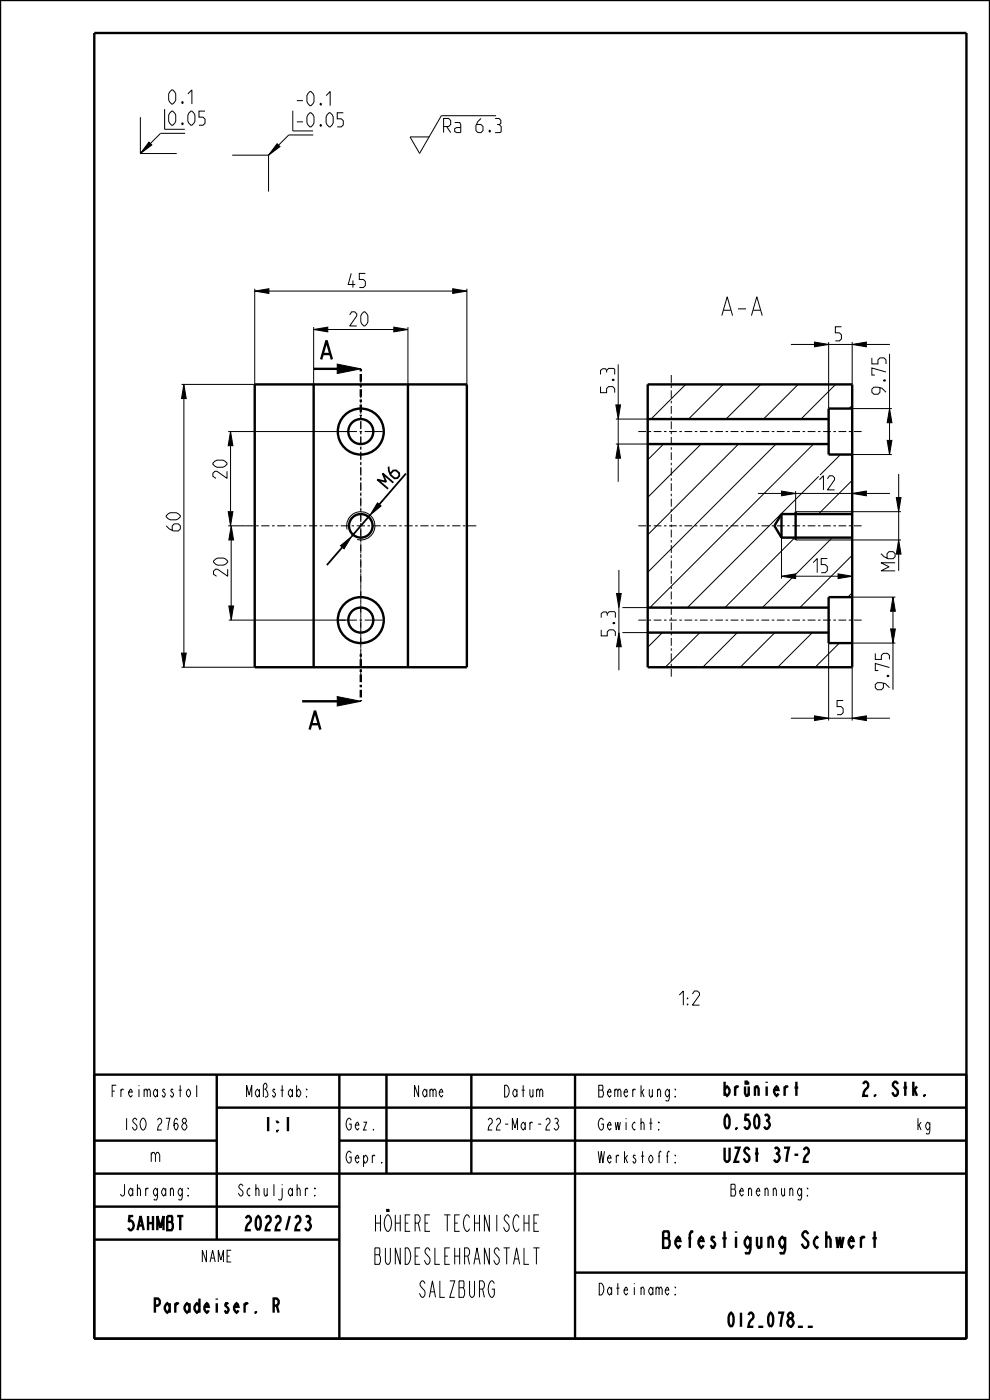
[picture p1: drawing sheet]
<svg xmlns="http://www.w3.org/2000/svg" width="210mm" height="297mm" viewBox="0 0 210 297" stroke-linecap="round" stroke-linejoin="round" font-family="sans-serif">
<g fill="#000">
<path d="M31.6 30.1l.6 .7-2.4 1.8zM58.8 30.5l.6 .6-2.4 1.8zM54 61.8l3-.5v1zM66.5 69.9l3-.5v1zM71.5 77.2l5 1-5 1zM83.5 69.4l3 .5-3 .5zM96 61.3l3 .5-3 .5zM172.8 72.6l3 .5-3 .5zM180.8 73.1l3-.5v1zM39 81.6l.5 3h-1zM48.9 91.6l.5 3h-1zM130.6 85.9h1l-.5 3z"/>
<path d="M131.1 94.2l.5 3h-1zM188.7 86.7l.5 3h-1zM188.2 93.4h1l-.5 3zM48.4 108.6h1l-.5 3zM49 111.6l.5 3h-1zM72.2 115.8l2.4-2-1.6 2.6zM80.1 106.7l.7 .6-2.3 2zM165.8 104.2l3 .5-3 .5zM180.8 104.7l3-.5v1zM190.1 105.6h1l-.5 3zM190.6 114.6l.5 3h-1zM48.5 128.6h1l-.5 3z"/>
<path d="M130.8 125.9h1l-.5 3zM131.3 134.2l.5 3h-1zM165.8 122.2l3-.5v1zM177.8 121.7l3 .5-3 .5zM189.4 126.7l.5 3h-1zM188.9 133.4h1l-.5 3zM38.5 138.6h1l-.5 3zM71.5 147.8l5 1-5 1zM172.8 151.9l3 .5-3 .5zM180.8 152.4l3-.5v1z"/>
</g>
<g fill="none" stroke="#000" stroke-width=".21">
<path d="M29.8 24.9v7.7M29.8 32.6h7.7M31.6 30.1l.6 .7-2.4 1.8zM39.3 28.3h-5.2l-4.3 4.3M49.3 32.9h7.7M57 32.9v7.7M58.8 30.5l.6 .6-2.4 1.8zM66.5 28.6h-5.2l-4.3 4.3M105.2 24.5h-11.6l-4.6 8-2-3.5h4M54 61.8l3-.5v1zM54 61.3v20.3h-15.5M57 61.8h39"/>
<path d="M66.5 69.9l3-.5v1zM66.5 69.4v12.2M69.5 69.9h14M71.5 77.2l5 1-5 1zM83.5 69.4l3 .5-3 .5zM86.5 69.4v12.2M96 61.3l3 .5-3 .5zM99 61.3v20.3M131.1 77.3v8.6M167.8 73.1h5M172.8 72.6l3 .5-3 .5zM175.8 72.6v14.1"/>
<path d="M175.8 73.1h5M180.8 73.1l3-.5v1zM180.8 72.6v9M183.8 73.1h5M188.7 75.1v11.6M39 81.6l.5 3h-1zM39 84.6v54M48.4 91.6h25.5M48.9 91.6l.5 3h-1zM48.9 94.6v14M130.6 85.9h1l-.5 3zM130.6 94.2h6.8"/>
<path d="M130.6 88.9h6.8M131.1 94.2l.5 3h-1zM131.1 88.9v5.3M131.1 97.2v5M137.5 81.6l-.1 .1M140.8 94.2l-3.4 3.4M145.5 81.6l-7.4 7.3M148.7 94.2l-11.3 11.3M153.4 81.6l-7.3 7.3M156.7 94.2l-19.3 19.3M161.4 81.6l-7.4 7.3M164.6 94.2l-27.2 27.2"/>
<path d="M169.3 81.6l-7.3 7.3M172.6 94.2l-34.7 34.7M177.3 81.6l-7.4 7.3M178.3 96.4l-4.4 4.4M180.8 86l-.7 .7M180.8 96.4h8.4M180.8 86.7h8.4M188.2 93.4h1l-.5 3zM188.7 86.7l.5 3h-1zM188.7 89.7v3.7M48.4 108.6h1l-.5 3zM48.4 111.6h3.6"/>
<path d="M49 111.6l.5 3h-1zM49 114.6v14M72.2 115.8l2.4-2-1.6 2.6zM73.6 112.3a3 3 0 0 1 2.7-3.7 3 3 0 0 1 3.2 3.2 3 3 0 0 1-3.7 2.6M80.1 106.7l.7 .6-2.3 2zM160.8 104.7h5M165.8 104.2l3 .5-3 .5zM165.8 114.1v8.6M168.6 114.1l-14.8 14.8M168.8 114.6h22.3M168.8 104.2v4.4h22.3M168.8 104.7h12"/>
<path d="M173.7 101.1l-27.9 27.8M176.6 114.1l-14.9 14.8M180.8 104.7l3-.5v1zM180.8 101.9l-7.2 7.2M180.8 117.8l-11.1 11.1M183.8 104.7h5M190.1 105.6h1l-.5 3zM190.6 114.6l.5 3h-1zM190.6 100.6v5M190.6 108.6v6M38.5 138.6h1l-.5 3zM48.5 128.6h1l-.5 3z"/>
<path d="M48.5 131.6h24.8M130.8 125.9h1l-.5 3zM131.3 134.2l.5 3h-1zM131.3 120.9v5M131.3 137.2v5M132 134.2h5.4M132 128.9h5.4M140.5 134.2l-3.1 3.1M148.5 134.2l-7.4 7.4M156.4 134.2l-7.3 7.4M164.4 134.2l-7.4 7.4M165.8 122.2l3-.5v1z"/>
<path d="M168.8 122.2h9M172.3 134.2l-7.3 7.4M175.8 136.4v16.5M177.8 121.7l3 .5-3 .5zM178 136.4l-5.1 5.2M180.8 125.8l-1 .9M180.8 136.4h9.1M180.8 126.7h9.1M188.9 133.4h1l-.5 3zM189.4 126.7l.5 3h-1zM189.4 129.7v3.7M189.4 136.4v9.9"/>
<path d="M38.5 141.6h15.5M71.5 147.8l5 1-5 1zM167.8 152.4h5M172.8 151.9l3 .5-3 .5zM175.8 152.4h5M180.8 152.4l3-.5v1zM180.8 141.6v11.3M183.8 152.4h5"/>
</g>
<g fill="none" stroke="#000" stroke-width=".51">
<path d="M0 0h210v297h-210zM20 7h185v277h-185zM66.5 78.2h5M68.1 76.2l1.2-4 1.1 4M68.5 75.1h1.5M54 81.6h45v60h-45zM66.5 81.6v60M86.5 81.6v60M137.4 81.6h43.4v60h-43.4zM137.4 94.2h38.4M137.4 88.9h38.4M180.8 86.7h-5v9.7h5"/>
<path d="M165.8 114.1h15M165.8 109.1h15M165.8 109.1l-1.5 2.5 1.5 2.5M165.8 109.1v5M168.8 108.6v6M137.4 134.2h38.4M137.4 128.9h38.4M180.8 126.7h-5v9.7h5M64.1 148.8h7.4M65.7 154.8l1.1-4 1.2 4M66.1 153.6h1.5M20 228h185v56"/>
<path d="M46 235h159M46 228v35M72 228v56M82 228v21M100 228v21M122 228v56M183.1 230l.4-.5h.3a1 1 0 0 1-.3 1.7l-.4 1.3h1.1M20 242h26M20 249h185M20 256h52M72 242h133M20 263h52"/>
<path d="M122 270h83"/>
<circle cx="76.5" cy="111.6" r="2.5"/>
</g>
<path d="M76.5 78.2v10M76.5 138.8v10" fill="none" stroke="#000" stroke-width=".51" stroke-dasharray=".5 .5 1.6 .5" stroke-linecap="butt"/>
<path d="M76.5 88.2v50.6" fill="none" stroke="#000" stroke-width=".21" stroke-dasharray=".5 .5 1.6 .5" stroke-linecap="butt"/>
<path d="M72.6 116.1l-3.3 3.8M78.5 109.3l-3.9 4.5M86.1 100.5l-5.6 6.5" fill="none" stroke="#000" stroke-width=".38"/>
<!-- layer: A_ACHSEN -->
<g fill="none" stroke="#000" stroke-width=".21">
<path d="M76.5 79.6v1.6M142.4 79.6v1.6M71.9 91.6h3.8M76.3 91.6h.5M76.5 81.8v.5M76.5 82.8v1.7M76.5 85v.6M76.5 86.1v1.7M76.5 88.3v.6M76.5 89.4v1.7M76.5 91.6v.5M76.5 92.7v1.6"/>
<path d="M76.5 94.9v.5M76.5 96v1.6M76.5 98.2v.5M76.5 99.2v1.7M77.3 91.6h3.9M135.4 91.6h1.6M137.6 91.6h.5M138.7 91.6h1.6M140.8 91.6h.6M141.9 91.6h1.7M142.4 81.8v.5M142.4 82.8v1.7"/>
<path d="M142.4 85v.6M142.4 86.1v1.7M142.4 88.3v.6M142.4 89.4v1.7M142.4 91.6v.5M142.4 92.7v1.6M142.4 94.9v.5M142.4 96v1.6M142.4 98.2v.5M142.4 99.2v1.7M144.1 91.6h.6M145.2 91.6h1.6"/>
<path d="M147.4 91.6h.5M148.5 91.6h1.6M150.6 91.6h.6M151.7 91.6h1.7M153.9 91.6h.6M155 91.6h1.6M157.2 91.6h.5M158.3 91.6h1.6M160.4 91.6h.6M161.5 91.6h1.7M163.7 91.6h.6M164.8 91.6h1.6"/>
<path d="M167 91.6h.5M168.1 91.6h1.6M170.2 91.6h.6M171.3 91.6h1.7M173.5 91.6h.6M174.6 91.6h1.6M176.8 91.6h.5M177.9 91.6h1.6M180 91.6h.6M181.1 91.6h1.7M52 111.6h1.8M54.3 111.6h.6"/>
<path d="M55.4 111.6h1.8M57.7 111.6h.5M58.8 111.6h1.7M61.1 111.6h.5M62.2 111.6h1.7M64.5 111.6h.5M65.5 111.6h1.8M67.8 111.6h.6M68.9 111.6h1.8M71.2 111.6h.5M72.3 111.6h1.7M74.6 111.6h.5"/>
<path d="M75.7 111.6h1.7M76.5 101.4v.6M76.5 102.5v1.7M76.5 104.7v.6M76.5 105.8v1.7M76.5 108v.5M76.5 109.1v1.6M76.5 111.3v.5M76.5 112.4v1.6M76.5 114.6v.5M76.5 115.6v1.7M76.5 117.8v.6"/>
<path d="M76.5 118.9v1.7M78 111.6h.5M79 111.6h1.8M81.3 111.6h.6M82.4 111.6h1.8M84.7 111.6h.5M85.8 111.6h1.7M88.1 111.6h.5M89.2 111.6h1.7M91.4 111.6h.6M92.5 111.6h1.8M94.8 111.6h.6"/>
<path d="M95.9 111.6h1.8M98.2 111.6h.5M99.3 111.6h1.7M135.4 111.6h1.6M137.6 111.6h.5M138.7 111.6h1.6M140.8 111.6h.6M141.9 111.6h1.7M142.4 101.4v.6M142.4 102.5v1.7M142.4 104.7v.6M142.4 105.8v1.7"/>
<path d="M142.4 108v.5M142.4 109.1v1.6M142.4 111.3v.5M142.4 112.4v1.6M142.4 114.6v.5M142.4 115.6v1.7M142.4 117.8v.6M142.4 118.9v1.7M144.1 111.6h.6M145.2 111.6h1.6M147.4 111.6h.5M148.5 111.6h1.6"/>
<path d="M150.6 111.6h.6M151.7 111.6h1.7M153.9 111.6h.6M155 111.6h1.6M157.2 111.6h.5M158.3 111.6h1.6M160.4 111.6h.6M161.5 111.6h1.7M163.7 111.6h.6M164.8 111.6h1.6M167 111.6h.5M168.1 111.6h1.6"/>
<path d="M170.2 111.6h.6M171.3 111.6h1.7M173.5 111.6h.6M174.6 111.6h1.6M176.8 111.6h.5M177.9 111.6h1.6M180 111.6h.6M181.1 111.6h1.7M71.9 131.6h3.8M76.3 131.6h.5M76.5 121.1v.6M76.5 122.2v1.7"/>
<path d="M76.5 124.4v.5M76.5 125.5v1.6M76.5 127.7v.5M76.5 128.8v1.6M76.5 131v.5M76.5 132v1.7M76.5 134.2v.6M76.5 135.3v1.7M76.5 137.5v.6M76.5 138.6v1.7M77.3 131.6h3.9M135.4 131.6h1.6"/>
<path d="M137.6 131.6h.5M138.7 131.6h1.6M140.8 131.6h.6M141.9 131.6h1.7M142.4 121.1v.6M142.4 122.2v1.7M142.4 124.4v.5M142.4 125.5v1.6M142.4 127.7v.5M142.4 128.8v1.6M142.4 131v.5M142.4 132v1.7"/>
<path d="M142.4 134.2v.6M142.4 135.3v1.7M142.4 137.5v.6M142.4 138.6v1.7M144.1 131.6h.6M145.2 131.6h1.6M147.4 131.6h.5M148.5 131.6h1.6M150.6 131.6h.6M151.7 131.6h1.7M153.9 131.6h.6M155 131.6h1.6"/>
<path d="M157.2 131.6h.5M158.3 131.6h1.6M160.4 131.6h.6M161.5 131.6h1.7M163.7 131.6h.6M164.8 131.6h1.6M167 131.6h.5M168.1 131.6h1.6M170.2 131.6h.6M171.3 131.6h1.7M173.5 131.6h.6M174.6 131.6h1.6"/>
<path d="M176.8 131.6h.5M177.9 131.6h1.6M180 131.6h.6M181.1 131.6h1.7M76.5 140.8v.6M76.5 141.9v1.7M142.4 140.8v.6M142.4 141.9v1.7"/>
</g>
<g fill="none" stroke="#000" stroke-width=".51">
<circle cx="76.5" cy="91.6" r="4.9"/>
<circle cx="76.5" cy="91.6" r="2.65"/>
<circle cx="76.5" cy="131.6" r="4.9"/>
<circle cx="76.5" cy="131.6" r="2.65"/>
</g>
<text font-size="5.2" x="153.5" y="67">A-A</text>
<g font-size="4.6">
<text x="77.1" y="261.2">HÖHERE TECHNISCHE</text>
<text x="77.1" y="268.2">BUNDESLEHRANSTALT</text>
<text x="137.5" y="264.7">Befestigung Schwert</text>
<text x="87.6" y="275.2">SALZBURG</text>
</g>
<g font-size="3.9">
<text x="35.8" y="22.1">0.1</text>
<text x="63" y="22.4">-0.1</text>
<text x="35.8" y="26.6">0.05</text>
<text x="63" y="26.9">-0.05</text>
<text x="94.1" y="28.1">Ra 6.3</text>
<text x="73.9" y="61">45</text>
<text x="74.2" y="69.2">20</text>
<text x="177.2" y="72.3">5</text>
<text x="130.4" y="83.3" transform="rotate(-90 130.4 83.3)">5.3</text>
<text x="187.9" y="83.6" transform="rotate(-90 187.9 83.6)">9.75</text>
<text x="48.2" y="101.5" transform="rotate(-90 48.2 101.5)">20</text>
<text x="82.3" y="103.7" transform="rotate(-49 82.3 103.7)">M6</text>
<text x="173.8" y="103.9">12</text>
<text x="38.3" y="112.6" transform="rotate(-90 38.3 112.6)">60</text>
<text x="48.3" y="122.3" transform="rotate(-90 48.3 122.3)">20</text>
<text x="172.5" y="121.5">15</text>
<text x="189.9" y="121.1" transform="rotate(-90 189.9 121.1)">M6</text>
<text x="130.5" y="134.9" transform="rotate(-90 130.5 134.9)">5.3</text>
<text x="188.7" y="146.3" transform="rotate(-90 188.7 146.3)">9.75</text>
<text x="177.6" y="151.6">5</text>
<text x="142.2" y="213.2">1:2</text>
<text x="153.2" y="232.5">brüniert</text>
<text x="185.9" y="232.5">2. Stk.</text>
<text x="55.5" y="240">1:1</text>
<text x="153.2" y="239.5">0.503</text>
<text x="31.6" y="246.5">m</text>
<text x="153.2" y="246.5">UZSt 37-2</text>
<text x="26" y="261">5AHMBT</text>
<text x="50.8" y="261">2022/23</text>
<text x="30.8" y="278.5">Paradeiser. R</text>
<text x="152.9" y="281.5">012_078__</text>
</g>
<g font-size="3.3">
<text x="22.3" y="232.7">Freimasstol</text>
<text x="51.2" y="232.7">Maßstab:</text>
<text x="87.1" y="232.7">Name</text>
<text x="106.1" y="232.7">Datum</text>
<text x="127.1" y="232.7">Bemerkung:</text>
<text x="25.2" y="239.7">ISO 2768</text>
<text x="73.2" y="239.7">Gez.</text>
<text x="102.2" y="239.7">22-Mar-23</text>
<text x="127.1" y="239.7">Gewicht:</text>
<text x="194.2" y="239.7">kg</text>
<text x="73.2" y="246.7">Gepr.</text>
<text x="127.1" y="246.7">Werkstoff:</text>
<text x="24.2" y="253.7">Jahrgang:</text>
<text x="49.2" y="253.7">Schuljahr:</text>
<text x="153.7" y="253.7">Benennung:</text>
<text x="42.1" y="267.7">NAME</text>
<text x="127.1" y="274.7">Dateiname:</text>
</g>
</svg>
